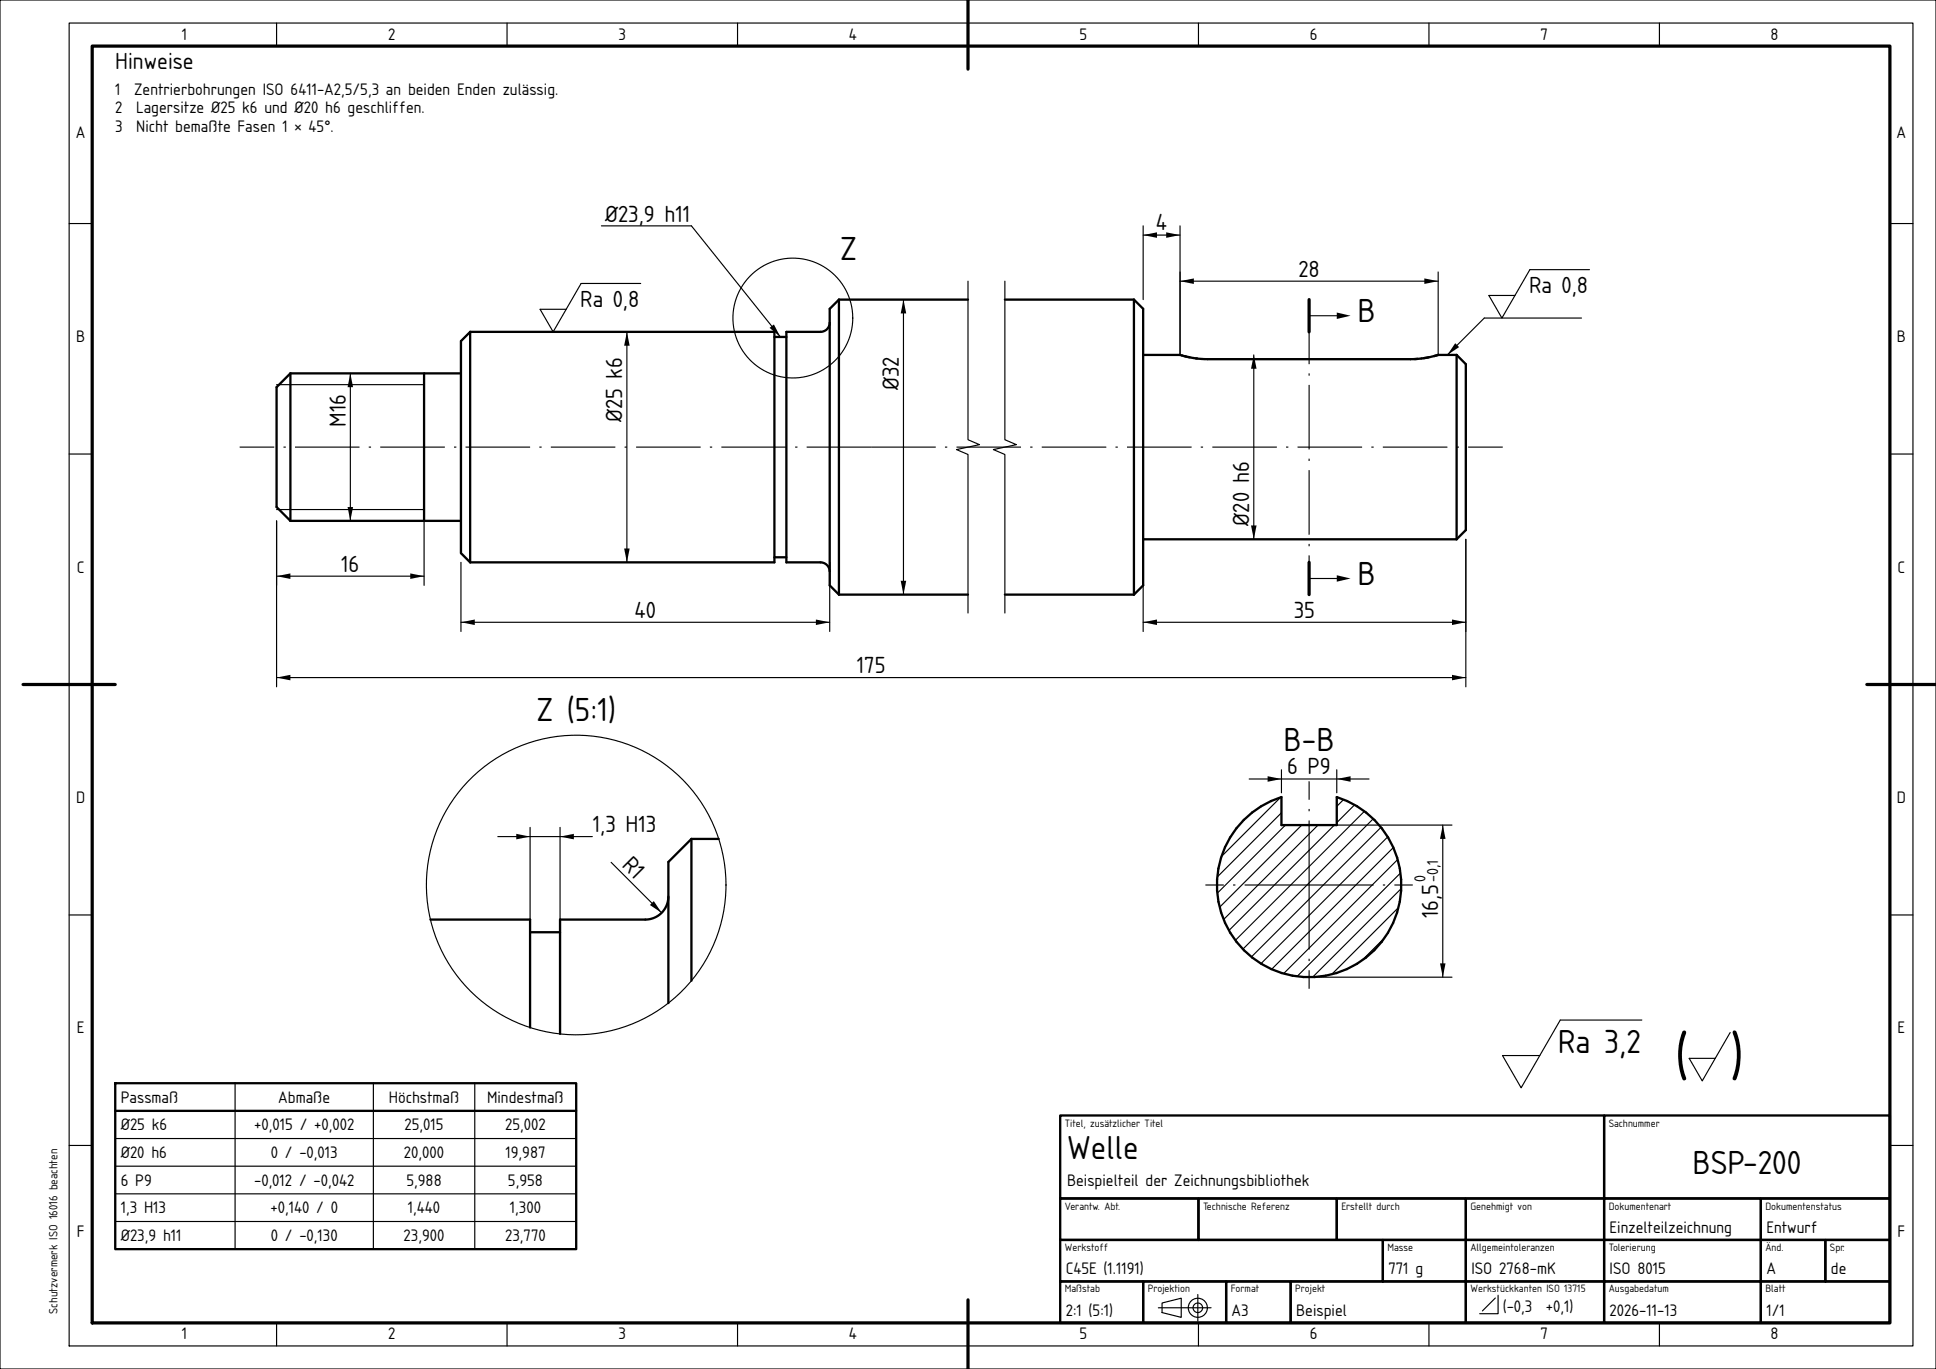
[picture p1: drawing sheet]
<svg xmlns="http://www.w3.org/2000/svg" width="420mm" height="297mm" viewBox="0 0 420 297" stroke-linecap="round" stroke-linejoin="round" font-family="sans-serif">
<g fill="none" stroke="#000" stroke-width=".25">
<path d="M0 0h420v297h-420zM15 5h400v287h-400zM60 5v5M110 5v5M160 5v5M210 5v5M260 5v5M310 5v5M360 5v5M15 48.5h5M130.5 49h19.5l19.3 24.1M248 49v16"/>
<path d="M248 51h8M256 49v28M312 59v18M344.8 58.5h-12.9l-6.1 10.5-2.8-4.9h5.7M410 48.5h5M136 72v50M139 61.5h-12.9l-6.1 10.5-2.8-4.9h5.6M196 65v64M210 61v34.4l2.5 1.1-5 1 2.5 1.1v34.4M218 61v34.4l2.5 1.1-5 1 2.5 1.1v34.4M256 61h56M272 77v40"/>
<path d="M284 68.5h6M343.1 69h-21.1l-8 8M15 98.5h5M60 83.5h32M76 81v32M410 98.5h5M60 113v36M60 110.5h32M92 113v14M248 117v20M318 117v32M60 125h32"/>
<path d="M100 122v15M100 135h80M180 122v15M248 135h70M284 125.5h6M15 148.5h5M60 147h258M410 148.5h5M115 179.5v20M121.5 179.5v20M271 169h26M277.8 173l-12.8 12.8"/>
<path d="M278 176.3l-13.9 13.9M278 167v5M278.9 179l-14.8 14.8M282.4 179l-17.8 17.8M284 179h31M285.9 179l-20.4 20.5M289.5 179l-22.9 22.8M290 167v5M291.5 173.5l-1.5 1.4M293.8 174.6l-3.8 3.9M296 176l-28 28M297.9 177.6l-28.3 28.3"/>
<path d="M299.6 179.5l-28.1 28.1M313 179v33M15 198.5h5M108 181.5h20.5M132.6 187.1l10.9 10.9M301.1 181.6l-27.5 27.5M302.3 183.9l-26.4 26.4M303.2 186.5l-24.7 24.7M303.3 197l-14.3 14.3M303.8 189.4l-22.4 22.4M304 192.8l-19.2 19.2M410 198.5h5"/>
<path d="M284 212h31M300.3 203.5l-4.8 4.8M51 235v36M81 235v36M103 235v36M356.2 221.3h-17.7l-8.5 14.7-4-7h8M375.3 224l-6 10.5-2.8-4.9h5.6M15 248.5h5M25 247h100M25 253h100M25 259h100M410 248.5h5"/>
<path d="M25 265h100M60 287v5M110 287v5M160 287v5M210 287v5M251.3 283.7h11.4M252.1 282.7l4.2-1.1v4.2l-4.2-1zM259.9 280.8v5.8M260 287v5M310 287v5M324.4 281.6l-2.8 2.8M325 281v4h-4"/>
<path d="M360 287v5"/>
<circle cx="172" cy="69" r="13"/>
<circle cx="125" cy="192" r="32.5"/>
<circle cx="259.9" cy="283.7" r="2.08"/>
<circle cx="259.9" cy="283.7" r="1.04"/>
</g>
<path d="M284 65v64M189 97h-137M189 97h137M284 192h-22.5M284 192h22.5M284 192v22.5M284 192v-22.5" fill="none" stroke="#000" stroke-width=".25" stroke-dasharray="14 2 .5 2" stroke-linecap="butt"/>
<path d="M20 10h390v277h-390zM210 0v15M284 65v7M284 122v7M5 148.5h20M405 148.5h15M210 282v15" fill="none" stroke="#000" stroke-width=".7"/>
<g fill="none" stroke="#000" stroke-width=".5">
<path d="M102 72h66v50h-66M102 72v50M102 72l-2 2v46l2 2M168 73.1h2.6M180 70a2 2 0 0 1-2 2h-7.4v50h7.4a2 2 0 0 1 2 2M182 65l-2 2v60l2 2M182 65v64M182 65h28M218 65h28M246 65v64M246 65l2 2v60l-2 2M248 77h8l3 .7 3 .2h44.4l2.6-.2 3-.7"/>
<path d="M256.4 77.1l.1 .1M256.9 77.2l.5 .2M257.7 77.4l.4 .1M259.4 77.7l.3 .1M307.5 77.9h-.6M308.4 77.8h.1M309.9 77.5l-1 .2M312 77l-.9 .2M312 77h4M316 77v40M316 77l2 2v36l-2 2M63 81v32"/>
<path d="M63 81l-3 3v26l3 3M63 81h37M92 81v32M63 113h37M248 117h68M168 120.9h2.6M182 129h28M218 129h28M269.8 177.9a20 20 0 0 1 8.2-5v6.1h12v-6.1a20 20 0 0 1 11.9 28.1 20 20 0 0 1-29.6 7.2 20 20 0 0 1-2.5-30.3zM93.4 199.5h21.6v23.4M145 194.5a5 5 0 0 1-5 5h-18.5v24.8M150 182l-5 5v30.6"/>
<path d="M150 182v30.8M150 182h5.9M115 202.3h6.5M25 235h100v36h-100zM25 241h100M230 242h118v18h-118zM348 242h62v18h-62zM230 260h30v9h-30zM230 269h70v9h-70zM230 278h18v9h-18zM248 278h18v9h-18zM260 260h30v9h-30z"/>
<path d="M266 278h14v9h-14zM280 278h38v9h-38zM290 260h28v9h-28zM300 269h18v9h-18zM318 260h30v9h-30zM318 269h30v9h-30zM318 278h30v9h-30zM348 260h34v9h-34zM348 269h34v9h-34zM348 278h34v9h-34zM382 260h28v9h-28zM382 269h14v9h-14z"/>
<path d="M382 278h28v9h-28zM396 269h14v9h-14z"/>
</g>
<g fill="#000">
<path d="M248 51l3-.6v1.2zM253 50.4l3 .6-3 .6zM136 72l.6 3h-1.2zM167 71.1l.9-.7 1.4 2.7zM196 65l.6 3h-1.2zM256 61l3-.6v1.2zM272 77l.6 3h-1.2zM290 67.8l3 .7-3 .7zM309 60.4l3 .6-3 .6zM315.7 74.5l.8 .8-2.5 1.7zM76 81l.6 3h-1.2zM75.4 110h1.2l-.6 3z"/>
<path d="M271.4 114h1.2l-.6 3zM60 125l3-.6v1.2zM89 124.4l3 .6-3 .6zM100 135l3-.6v1.2zM135.4 119h1.2l-.6 3zM177 134.4l3 .6-3 .6zM195.4 126h1.2l-.6 3zM248 135l3-.6v1.2zM290 124.8l3 .7-3 .7zM315 134.4l3 .6-3 .6zM60 147l3-.6v1.2zM315 146.4l3 .6-3 .6z"/>
<path d="M275 168.4l3 .6-3 .6zM290 169l3-.6v1.2zM313 179l.6 3h-1.2zM112 180.9l3 .6-3 .6zM121.5 181.5l3-.6v1.2zM141 196.3l.8-.8 1.7 2.5zM312.4 209h1.2l-.6 3z"/>
</g>
<g font-size="12.2">
<text x="363.3" y="233.5">(</text>
<text x="375.3" y="233.5">)</text>
</g>
<g font-size="6.8">
<text x="182.3" y="56.5">Z</text>
<text x="294.5" y="69.9">B</text>
<text x="294.5" y="126.9">B</text>
<text x="116.4" y="156.5">Z (5:1)</text>
<text x="278.5" y="163">B-B</text>
<text x="338" y="228.4">Ra 3,2</text>
<text x="231.5" y="251.5">Welle</text>
<text x="367.2" y="254.6">BSP-200</text>
</g>
<g font-size="4.7">
<text x="25" y="15">Hinweise</text>
<text x="131.3" y="48.1">Ø23,9 h11</text>
<text x="250.8" y="50">4</text>
<text x="281.7" y="60">28</text>
<text x="331.7" y="63.5">Ra 0,8</text>
<text x="125.9" y="66.5">Ra 0,8</text>
<text x="195" y="84.6" transform="rotate(-90 195 84.6)">Ø32</text>
<text x="75" y="92.6" transform="rotate(-90 75 92.6)">M16</text>
<text x="135" y="91.6" transform="rotate(-90 135 91.6)">Ø25 k6</text>
<text x="271" y="114" transform="rotate(-90 271 114)">Ø20 h6</text>
<text x="74" y="124">16</text>
<text x="137.7" y="134">40</text>
<text x="280.7" y="134">35</text>
<text x="185.9" y="146">175</text>
<text x="279.3" y="168">6 P9</text>
<text x="128.6" y="180.5">1,3 H13</text>
<text x="134.8" y="187.9" transform="rotate(45 134.8 187.9)">R1</text>
<text x="312" y="199.2" transform="rotate(-90 312 199.2)">16,5</text>
</g>
<g font-size="3.4">
<text x="39.4" y="8.6">1</text>
<text x="84.2" y="8.6">2</text>
<text x="134.2" y="8.6">3</text>
<text x="184.1" y="8.6">4</text>
<text x="234.2" y="8.6">5</text>
<text x="284.2" y="8.6">6</text>
<text x="334.2" y="8.6">7</text>
<text x="384.1" y="8.6">8</text>
<text x="25" y="20.6">1</text>
<text x="29.1" y="20.6">Zentrierbohrungen ISO 6411-A2,5/5,3 an beiden Enden zulässig.</text>
<text x="16.5" y="30">A</text>
<text x="25" y="24.6">2</text>
<text x="25" y="28.6">3</text>
<text x="29.5" y="24.6">Lagersitze Ø25 k6 und Ø20 h6 geschliffen.</text>
<text x="29.6" y="28.6">Nicht bemaßte Fasen 1 × 45°.</text>
<text x="411.5" y="30">A</text>
<text x="16.5" y="74.2">B</text>
<text x="411.5" y="74.2">B</text>
<text x="16.7" y="124.2">C</text>
<text x="411.7" y="124.2">C</text>
<text x="16.5" y="174.2">D</text>
<text x="411.5" y="174.2">D</text>
<text x="16.7" y="224.2">E</text>
<text x="411.7" y="224.2">E</text>
<text x="26.2" y="239.3">Passmaß</text>
<text x="60.4" y="239.3">Abmaße</text>
<text x="84.3" y="239.3">Höchstmaß</text>
<text x="105.7" y="239.3">Mindestmaß</text>
<text x="26.2" y="245.3">Ø25 k6</text>
<text x="55.1" y="245.3">+0,015 / +0,002</text>
<text x="87.8" y="245.3">25,015</text>
<text x="109.6" y="245.3">25,002</text>
<text x="26.2" y="251.3">Ø20 h6</text>
<text x="58.7" y="251.3">0 / -0,013</text>
<text x="87.6" y="251.3">20,000</text>
<text x="109.6" y="251.3">19,987</text>
<text x="26.2" y="257.3">6 P9</text>
<text x="55.1" y="257.3">-0,012 / -0,042</text>
<text x="88.2" y="257.3">5,988</text>
<text x="110.2" y="257.3">5,958</text>
<text x="231.5" y="257.4">Beispielteil der Zeichnungsbibliothek</text>
<text x="26.2" y="263.3">1,3 H13</text>
<text x="58.7" y="263.3">+0,140 / 0</text>
<text x="88.5" y="263.3">1,440</text>
<text x="110.6" y="263.3">1,300</text>
<text x="16.7" y="268.5">F</text>
<text x="26.2" y="269.3">Ø23,9 h11</text>
<text x="58.7" y="269.3">0 / -0,130</text>
<text x="87.6" y="269.3">23,900</text>
<text x="109.6" y="269.3">23,770</text>
<text x="349.2" y="267.4">Einzelteilzeichnung</text>
<text x="383.2" y="267.4">Entwurf</text>
<text x="411.7" y="268.5">F</text>
<text x="231.2" y="276.4">C45E (1.1191)</text>
<text x="301.2" y="276.4">771 g</text>
<text x="319.2" y="276.4">ISO 2768-mK</text>
<text x="349.2" y="276.4">ISO 8015</text>
<text x="383.2" y="276.4">A</text>
<text x="397.2" y="276.4">de</text>
<text x="231.2" y="285.4">2:1 (5:1)</text>
<text x="267.2" y="285.4">A3</text>
<text x="281.2" y="285.4">Beispiel</text>
<text x="326" y="284.7">(-0,3</text>
<text x="335.4" y="284.7">+0,1)</text>
<text x="349.2" y="285.4">2026-11-13</text>
<text x="383.2" y="285.4">1/1</text>
<text x="39.4" y="290.6">1</text>
<text x="84.2" y="290.6">2</text>
<text x="134.2" y="290.6">3</text>
<text x="184.1" y="290.6">4</text>
<text x="234.2" y="290.6">5</text>
<text x="284.2" y="290.6">6</text>
<text x="334.2" y="290.6">7</text>
<text x="384.1" y="290.6">8</text>
</g>
<g font-size="3.2">
<text x="309.3" y="191.4" transform="rotate(-90 309.3 191.4)">0</text>
<text x="312" y="191.4" transform="rotate(-90 312 191.4)">-0,1</text>
</g>
<text font-size="2.4" x="12.5" y="285" transform="rotate(-90 12.5 285)">Schutzvermerk ISO 16016 beachten</text>
<g font-size="2.2">
<text x="231" y="244.4">Titel, zusätzlicher Titel</text>
<text x="349" y="244.4">Sachnummer</text>
<text x="231" y="262.4">Verantw. Abt.</text>
<text x="261" y="262.4">Technische Referenz</text>
<text x="291" y="262.4">Erstellt durch</text>
<text x="319" y="262.4">Genehmigt von</text>
<text x="349" y="262.4">Dokumentenart</text>
<text x="383" y="262.4">Dokumentenstatus</text>
<text x="231" y="271.4">Werkstoff</text>
<text x="301" y="271.4">Masse</text>
<text x="319" y="271.4">Allgemeintoleranzen</text>
<text x="349" y="271.4">Tolerierung</text>
<text x="383" y="271.4">Änd.</text>
<text x="397" y="271.4">Spr.</text>
<text x="231" y="280.4">Maßstab</text>
<text x="249" y="280.4">Projektion</text>
<text x="267" y="280.4">Format</text>
<text x="281" y="280.4">Projekt</text>
<text x="319" y="280.4">Werkstückkanten ISO 13715</text>
<text x="349" y="280.4">Ausgabedatum</text>
<text x="383" y="280.4">Blatt</text>
</g>
</svg>
